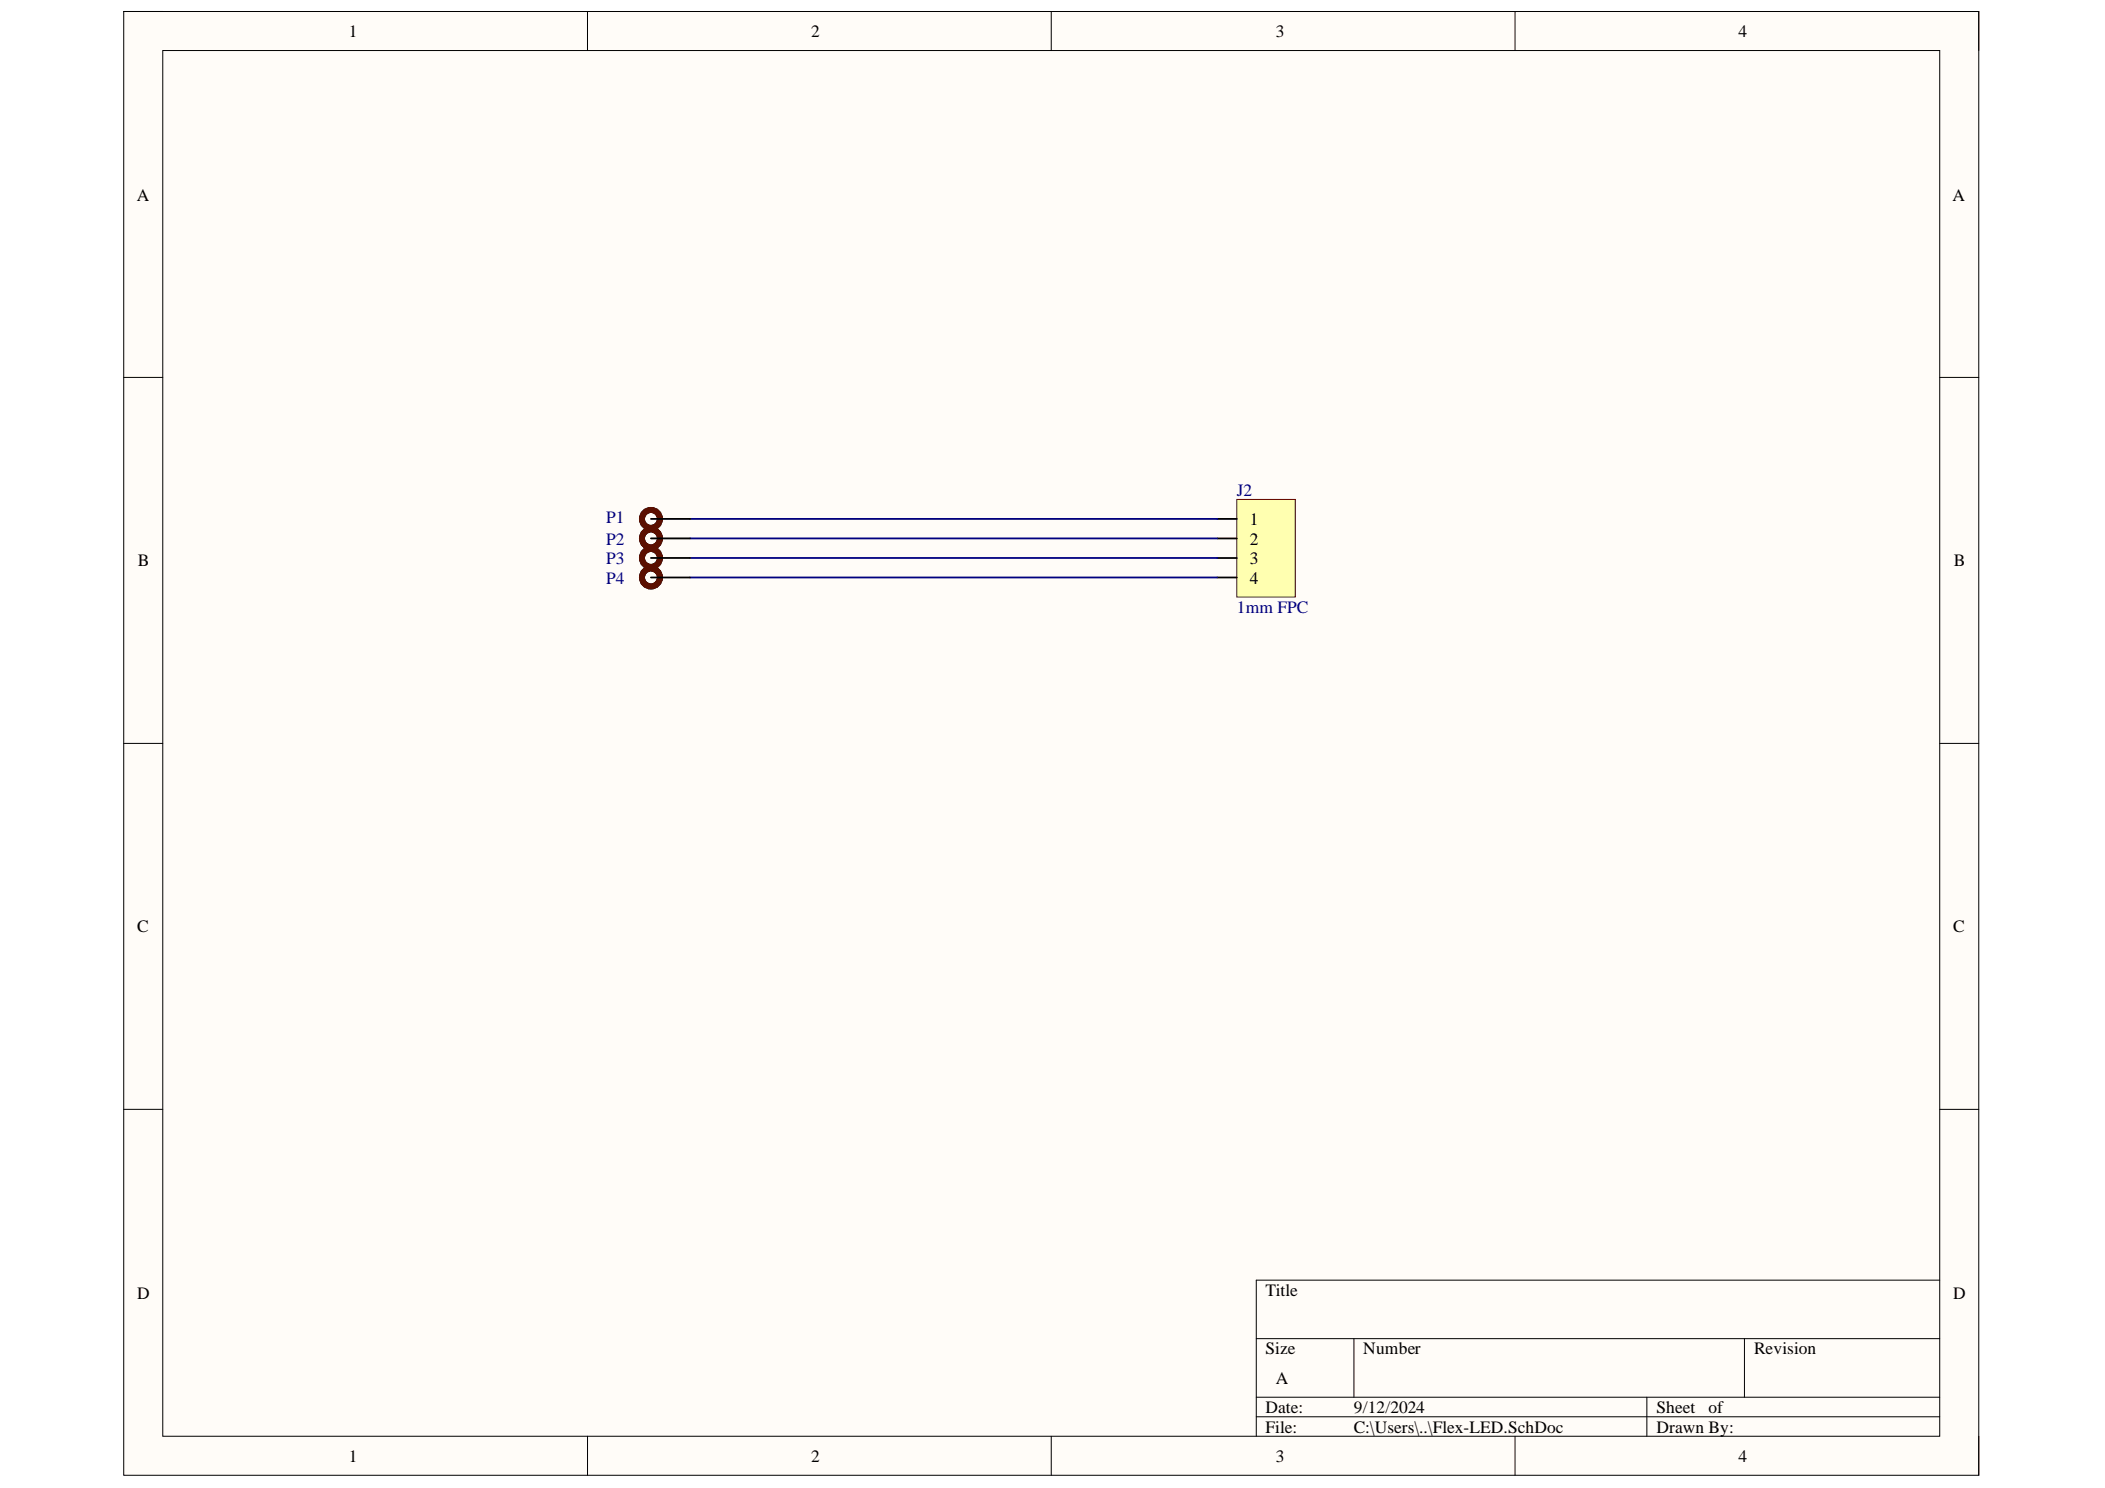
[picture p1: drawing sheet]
<svg xmlns="http://www.w3.org/2000/svg" width="297mm" height="210mm" viewBox="0 0 297 210" stroke-linecap="round" stroke-linejoin="round" font-family="sans-serif">
<path d="M17.5 1.6h261.7v206.5h-261.7z" fill-rule="evenodd" fill="#fffcf8"/>
<path d="M17.5 1.6h261.7v206.5h-261.7z" fill="none" stroke="#000" stroke-width=".14"/>
<path d="M23 7.1h250.7v195.5h-250.7z" fill-rule="evenodd" fill="#fffcf8"/>
<g fill="none" stroke="#000" stroke-width=".14">
<path d="M17.5 1.6h5.5M23 7.1h250.7v195.5h-250.7zM82.9 1.6v5.5M148.3 1.6v5.5M213.8 1.6v5.5M273.7 1.6h5.5v5.5M17.5 53.2h5.5M273.7 53.2h5.5M17.5 104.9h5.5M273.7 104.9h5.5M17.5 156.5h5.5M273.7 156.5h5.5"/>
<path d="M177.3 188.8h96.4M177.3 197.1h96.4M177.3 199.9h96.4M191.1 188.8v8.3M232.4 197.1v5.5M246.2 188.8v8.3M273.7 180.6h-96.4v22M82.9 202.6v5.5M148.3 202.6v5.5M213.8 202.6v5.5M279.2 202.6v5.5"/>
</g>
<path d="M174.5 70.5h8.3v13.7h-8.3z" fill-rule="evenodd" fill="#ffffb0"/>
<path d="M174.5 70.5h8.3v13.7h-8.3z" fill="none" stroke="#800000" stroke-width=".14"/>
<path d="M91.9 73.2h5.5M91.9 76h5.5M91.9 78.7h5.5M171.8 73.2h2.7M171.8 76h2.7M171.8 78.7h2.7M91.9 81.5h5.5M171.8 81.5h2.7" fill="none" stroke="#000" stroke-width=".25"/>
<path d="M97.4 73.2h74.4M97.4 78.7h74.4M97.4 76h74.4M97.4 81.5h74.4" fill="none" stroke="#000080" stroke-width=".25"/>
<g fill="none" stroke="#5b0f00" stroke-width=".85">
<circle cx="91.9" cy="73.2" r="1.27"/>
<circle cx="91.9" cy="76" r="1.27"/>
<circle cx="91.9" cy="78.7" r="1.27"/>
<circle cx="91.9" cy="81.5" r="1.27"/>
</g>
<g font-size="2.5">
<text x="49.2" y="5.2">1</text>
<text x="114.5" y="5.2">2</text>
<text x="180" y="5.2">3</text>
<text x="245.3" y="5.2">4</text>
<text x="19.3" y="28.3">A</text>
<text x="275.5" y="28.3">A</text>
<text x="176.4" y="74">1</text>
<text x="176.4" y="76.8">2</text>
<text x="19.5" y="79.9">B</text>
<text x="176.4" y="79.5">3</text>
<text x="176.4" y="82.3">4</text>
<text x="275.7" y="79.9">B</text>
<text x="19.4" y="131.5">C</text>
<text x="275.6" y="131.5">C</text>
<text x="19.4" y="183.2">D</text>
<text x="178.6" y="182.8">Title</text>
<text x="275.6" y="183.2">D</text>
<text x="178.6" y="191">Size</text>
<text x="192.4" y="191">Number</text>
<text x="247.5" y="191">Revision</text>
<text x="180" y="195.2">A</text>
<text x="178.6" y="199.3">Date:</text>
<text x="178.6" y="202.1">File:</text>
<text x="191" y="199.3">9/12/2024</text>
<text x="191" y="202.1">C:\Users\..\Flex-LED.SchDoc</text>
<text x="233.7" y="199.3">Sheet</text>
<text x="233.7" y="202.1">Drawn By:</text>
<text x="241.1" y="199.3">of</text>
<text x="49.2" y="206.2">1</text>
<text x="114.5" y="206.2">2</text>
<text x="180" y="206.2">3</text>
<text x="245.3" y="206.2">4</text>
</g>
<g font-size="2.5" fill="#000080">
<text x="174.5" y="69.9">J2</text>
<text x="85.5" y="73.8">P1</text>
<text x="85.5" y="76.8">P2</text>
<text x="85.5" y="79.5">P3</text>
<text x="85.5" y="82.3">P4</text>
<text x="174.5" y="86.5">1mm FPC</text>
</g>
</svg>
